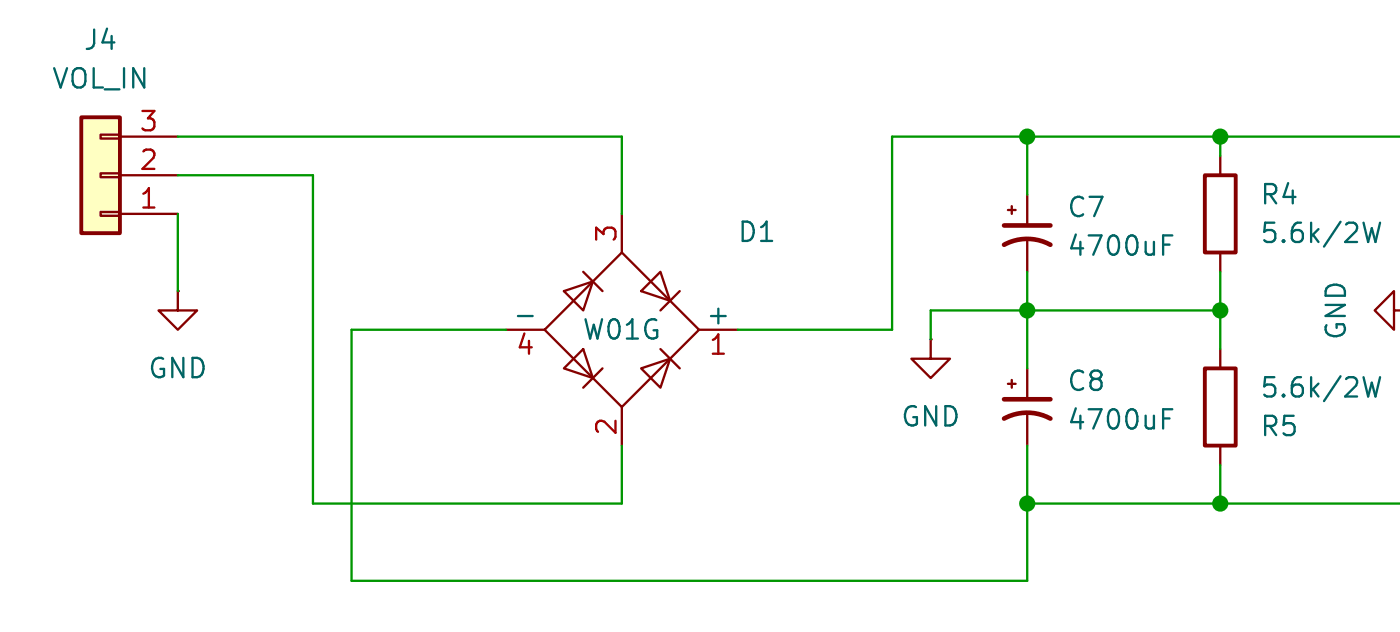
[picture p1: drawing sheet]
<svg xmlns="http://www.w3.org/2000/svg" width="92mm" height="42mm" viewBox="0 0 92 42" stroke-linecap="round" stroke-linejoin="round" font-family="sans-serif">
<g fill="none" stroke="#840000" stroke-width=".15">
<path d="M37.1 19.1l1.9-.6-.6 1.9zM38.4 17.9l1.2 1.2M40.9 16.6l5.1 5.1-5.1 5.1-5.1-5.1zM40.9 14.1v2.5M42.2 19.1l1.2-1.2 .7 1.9zM44.7 19.1l-1.3 1.3M66.3 13.8h.5M66.6 13.6v.5M67.6 12.8v2M67.6 15.8v2.1M80.3 10.3v1.2M80.3 16.6v1.3"/>
<path d="M33.3 21.7h2.5M37.1 24.2l1.3-1.2 .6 1.9zM39.6 24.2l-1.2 1.3M40.9 26.8v2.5M42.2 24.2l1.9-.6-.7 1.9zM43.4 23l1.3 1.2M46 21.7h2.5M61.2 22.3v1.3h1.3l-1.3 1.3-1.2-1.3h1.2M61.2 22.3h.1M66.3 25.2h.5M66.6 25v.5M67.6 24.2v2.1"/>
<path d="M67.6 27.3v2M80.3 23v1.2M80.3 29.3v1.3M91.7 20.4v-1.3l-1.3 1.3 1.3 1.3v-1.3h.5"/>
</g>
<path d="M76.5 16.1h.4M76.5 15.5h.6M89.7 14.6l.3 1.3 .2-.9 .3 .9 .3-1.3M34.1 20.8h.9M76.5 27.5h.4M76.5 26.9h.6M89.7 24.8l.3 1.3 .2-.9 .3 .9 .3-1.3" fill="none" stroke="#006464" stroke-width=".15"/>
<path d="M79.3 11.5h2v5.1h-2zM79.3 24.2h2v5.1h-2z" fill="none" stroke="#840000" stroke-width=".25"/>
<path d="M66.1 16.1a3.2 3.2 0 0 1 3 0M66.1 14.8h3M66.1 27.5a3.2 3.2 0 0 1 3 0M66.1 26.3h3" fill="none" stroke="#840000" stroke-width=".3"/>
<path d="M5.3 7.7h2.6v7.6h-2.6z" fill="#ffffc2"/>
<path d="M6.6 8.9h1.3v.2h-1.3zM6.6 11.4h1.3v.3h-1.3zM6.6 13.9h1.3v.3h-1.3zM7.9 14.1h3.8M7.9 11.5h3.8M7.9 9h3.8M11.7 19.1v1.3h1.3l-1.3 1.3-1.3-1.3h1.3M11.7 19.1h.1" fill="none" stroke="#840000" stroke-width=".15"/>
<path d="M5.3 7.7h2.6v7.6h-2.6z" fill="none" stroke="#840000" stroke-width=".25"/>
<path d="M11.7 9h29.2v5.1M11.7 11.5h8.9v21.6h20.3v-3.8M11.7 14.1v5M67.6 9v3.8M67.6 17.9v6.3M80.3 9v1.3M80.3 17.9v5.1M92.2 9h-33.5v12.7h-10.2M33.3 21.7h-10.2v16.5h44.5v-8.9M67.6 33.1h24.6M80.3 30.6v2.5M80.3 20.4h-19.1v1.9" fill="none" stroke="#009600" stroke-width=".15"/>
<g fill="#009600" stroke="#009600" stroke-width=".15">
<circle cx="80.3" cy="9" r=".46"/>
<circle cx="80.3" cy="20.4" r=".46"/>
<circle cx="67.6" cy="9" r=".46"/>
<circle cx="67.6" cy="33.1" r=".46"/>
<circle cx="80.3" cy="33.1" r=".46"/>
<circle cx="67.6" cy="20.4" r=".46"/>
</g>
<g font-size="1.8" fill="#006464">
<text x="5.4" y="3.5">J4</text>
<text x="3.3" y="6">VOL_IN</text>
<text x="48.5" y="16.1">D1</text>
<text x="70.1" y="14.5">C7</text>
<text x="70.1" y="17">4700uF</text>
<text x="82.8" y="13.7">R4</text>
<text x="82.8" y="16.2">5.6k/2W</text>
<text x="38.2" y="22.5">W01G</text>
<text x="46.4" y="21.4">+</text>
<text x="88.8" y="22.5" transform="rotate(-90 88.8 22.5)">GND</text>
<text x="9.7" y="25.1">GND</text>
<text x="59.2" y="28.3">GND</text>
<text x="70.1" y="25.9">C8</text>
<text x="70.1" y="28.5">4700uF</text>
<text x="82.8" y="28.9">R5</text>
<text x="82.8" y="26.4">5.6k/2W</text>
</g>
<g font-size="1.8" fill="#a90000">
<text x="9.1" y="11.3">2</text>
<text x="9.1" y="8.7">3</text>
<text x="9.1" y="13.8">1</text>
<text x="40.7" y="16" transform="rotate(-90 40.7 16)">3</text>
<text x="33.9" y="23.7">4</text>
<text x="46.6" y="23.7">1</text>
<text x="40.7" y="28.7" transform="rotate(-90 40.7 28.7)">2</text>
</g>
</svg>
